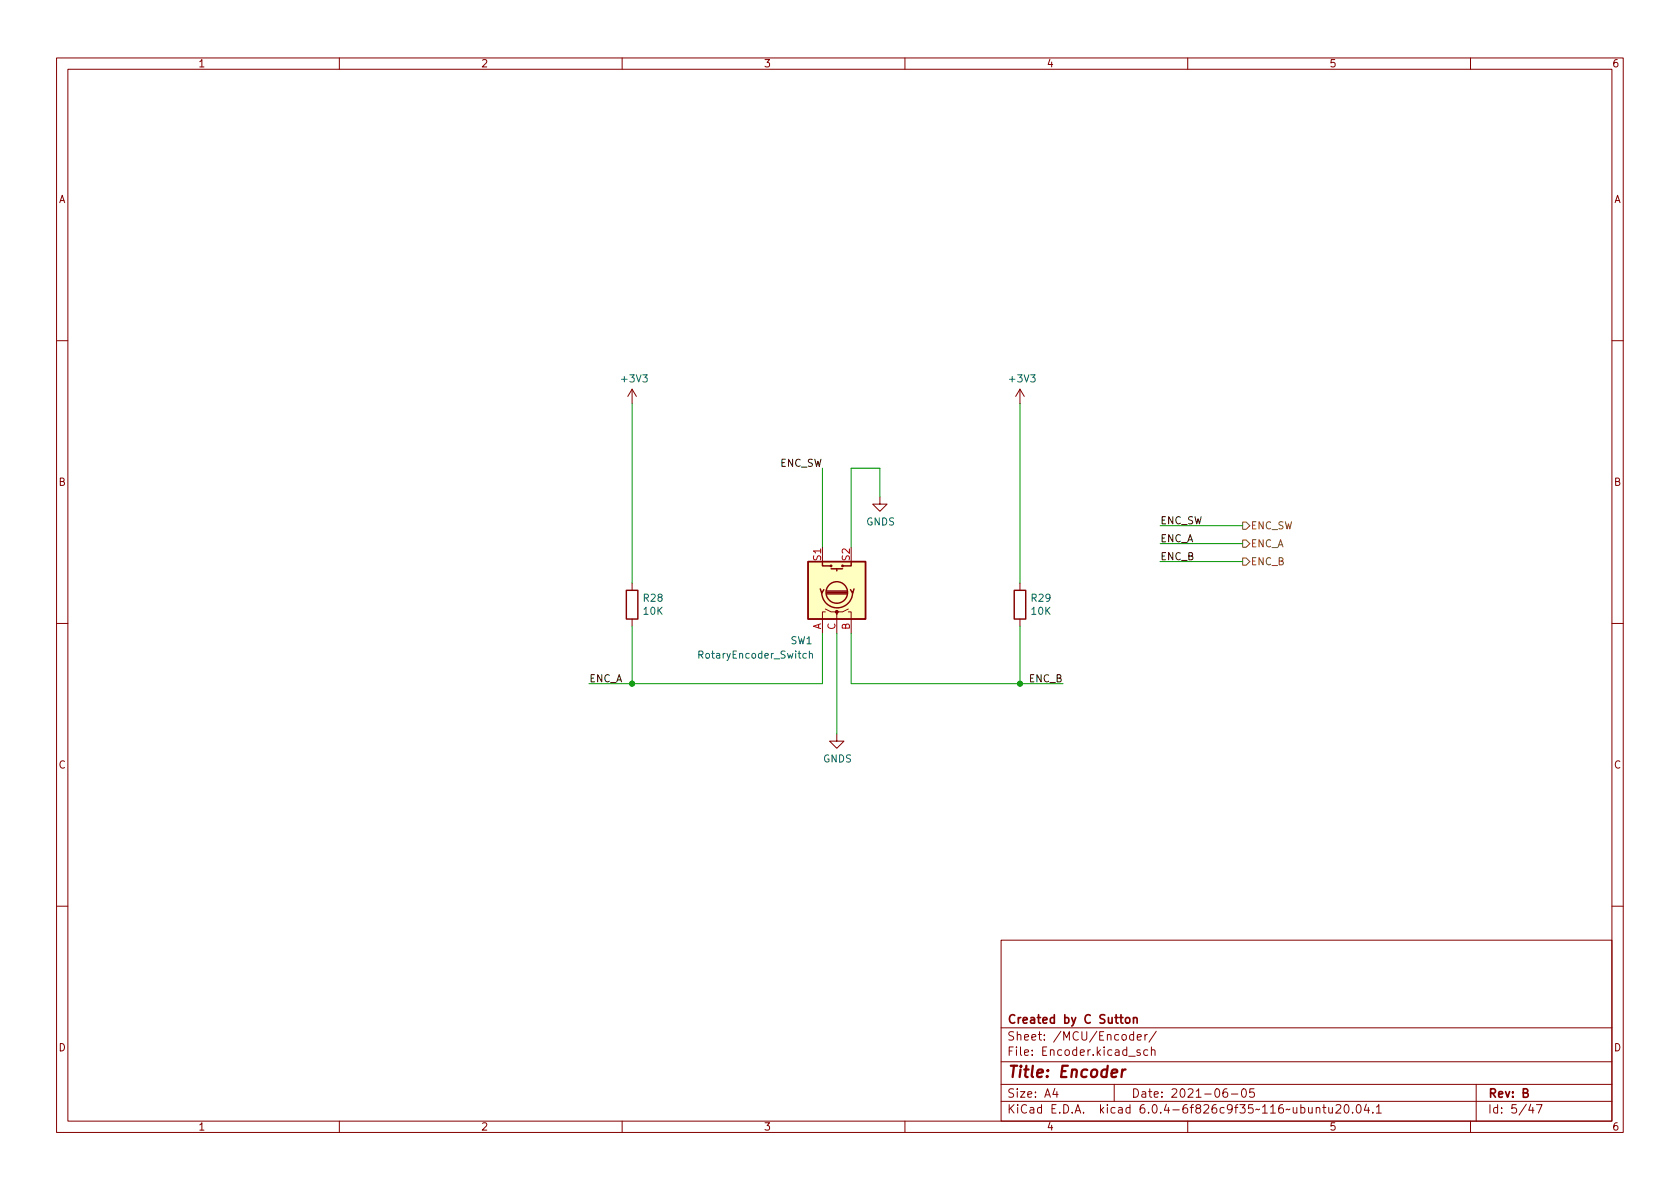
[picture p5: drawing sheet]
<svg xmlns="http://www.w3.org/2000/svg" width="297mm" height="210mm" viewBox="0 0 297 210" stroke-linecap="round" stroke-linejoin="round" font-family="sans-serif">
<g fill="none" stroke="#840000" stroke-width=".18">
<path d="M10 10.2h277v190.1h-277zM12 12.2h273v186.1h-273zM60 10.2v2M110 10.2v2M160 10.2v2M210 10.2v2M260 10.2v2M10 60.2h2M111.8 68.8v2.6M111.8 68.8l-.8 1.3M111.8 68.8l.7 1.3M180.3 68.8l-.7 1.3"/>
<path d="M180.3 68.8v2.6M180.3 68.8l.8 1.3M285 60.2h2M155.6 87.9v1.2h1.2l-1.2 1.3-1.3-1.3h1.3M10 110.2h2M111.8 103.1v1.3M111.8 109.5v1.2M145.9 108.2h-.5v3.8M145.9 107.7l1 .5h1.1v.5M150 108.2h.5v3.8M150 107.7l-1 .5h-1v3.8M180.3 103.1v1.3"/>
<path d="M180.3 109.5v1.2M285 110.2h2M148 129.8v1.3h1.2l-1.2 1.2-1.3-1.2h1.3M10 160.2h2M177 166.3h108v32h-108zM285 160.2h2M60 198.3v2M110 198.3v2M160 198.3v2M177 194.8h108M177 191.8h108M177 187.8h108"/>
<path d="M177 181.8h108M186.5 192.5l-.4 1h1M186.9 193v1M197 191.8v3M200.4 183l-.4-.1-.3 .3v.4l.2 .3h.5M200.4 182.4v1.5M201.1 183.4l.7-.1-.1-.3-.4-.1-.2 .2v.8h.6M201.6 185.7l-.4-.1-.2 .2 .1 .3 .5 .1v.4h-.6M202.4 182.9v1M202.9 182.9l-.3 .1-.2 .2M202.9 185.7l-.4-.1-.3 .3v.4l.2 .3h.5M203.6 185.8l.2-.2 .3 .1 .1 .9"/>
<path d="M203.6 185.1v1.5M204.4 182.4l-1.3 1.9M210 198.3v2M216.9 192.5a.59 .59 0 0 0-.7 .7v.5l.2 .3h.4l.2-.1 .1-.5-.2-.2-.4-.1-.3 .3M217.7 193.5h1.2M219.7 192.6l.2-.1a.81 .81 0 0 1 .5 .7 .81 .81 0 0 1-.3 .8h-.1a.81 .81 0 0 1-.6-.6 .81 .81 0 0 1 .3-.8zM221.7 192.5h-.7l-.1 .7 .2-.1 .5 .1 .2 .2-.1 .5-.2 .1-.6-.1M232.7 196l.2-.2 .4 .1 .1 .9M232.7 195.8v1M233.9 195.8h.5M234.1 195.3v1.3l.3 .2M234.9 195.8l.1 1h.4l.2-.1"/>
<path d="M235.6 195.8v1M236.2 195.5l.6-.2 .2 .2 .1 .3-1 1h1M237.8 195.5l.2-.2a.81 .81 0 0 1 .6 .7 .81 .81 0 0 1-.3 .8h-.2a.81 .81 0 0 1-.3-1.3zM239.1 196.7v.1M240 195.4l.1-.1a.81 .81 0 0 1 .6 .7 .81 .81 0 0 1-.3 .8h-.1a.81 .81 0 0 1-.6-.6 .81 .81 0 0 1 .3-.8zM241.6 195.3l-.4 1h.9M241.9 195.8v1M242.7 196.7v.1M243.4 195.8l.4-.5v1.5M243.4 196.8h.8M260 198.3v2M261 191.8v6.5"/>
<path d="M270.6 195.3l-.3 1h.9M271 195.8v1M271.7 195.3h.9l-.6 1.5"/>
</g>
<path d="M198.4 189.1l-.1 1.4M199 189.1l-.4 .1-.2 .3" fill="none" stroke="#840000" stroke-width=".4"/>
<path d="M200.4 179.9v1M199.1 180.1l.2-.2 .4 .2 .1 .5-.2 .3h-.3l-.2-.1zM200.4 180.1l.2-.2 .4 .1 .1 .9" fill="none" stroke="#840000" stroke-width=".3"/>
<path d="M142.9 99.3h10.1v10.2h-10.1z" fill="#ffffc2" stroke="#ffffc2" stroke-width=".18"/>
<g fill="none" stroke="#840000" stroke-width=".25">
<path d="M142.9 99.3h10.1v10.2h-10.1zM145.4 99.3v.8h1.5M150.5 99.3v.8h-1.5M110.7 104.4h2.1v5.1h-2.1zM145 104.1l.3 .8 .4-.6M145.3 104.8a2.73 2.73 0 0 0 2.7 2.7 2.73 2.73 0 0 0 2.7-2.7M146.2 105h3.5M146.2 104.8h3.5M146.2 104.5h3.5M146.9 100.6h2.1M148 100.6v.4M151 104.1l-.3 .8-.3-.6"/>
<path d="M179.3 104.4h2.1v5.1h-2.1z"/>
<circle cx="146.9" cy="100.1" r=".13"/>
<circle cx="148" cy="104.8" r="1.9"/>
<circle cx="149" cy="100.1" r=".13"/>
</g>
<circle cx="148" cy="108.2" r=".25" fill="#840000" stroke="#840000" stroke-width=".18"/>
<path d="M142.6 115.6l-.4-.1-.2 .3 .1 .5h.5M143.1 115.7l.2-.2 .3 .1v.8M143.1 115.1v1.3" fill="none" stroke="#006464" stroke-width=".18"/>
<path d="M219.7 95.5h.6l.7 .6-.7 .7h-.6zM219.7 92.3h.6l.7 .7-.7 .6h-.6zM219.7 98.7h.6l.7 .6-.7 .6h-.6z" fill="none" stroke="#725600" stroke-width=".18"/>
<path d="M111.8 71.4v31.7M180.3 71.4v31.7M145.4 82.8v14M155.6 87.9v-5.1h-5.1v14M205.1 99.3h14.6M205.1 96.1h14.6M205.1 93h14.6M111.8 110.7v10.2M145.4 112v8.9h-41.3M148 112v17.8M150.5 112v8.9h37.5M180.3 110.7v10.2" fill="none" stroke="#009600" stroke-width=".18"/>
<g fill="#009600" stroke="#009600" stroke-width=".18">
<circle cx="180.3" cy="120.9" r=".46"/>
<circle cx="111.8" cy="120.9" r=".46"/>
</g>
<text font-size="2.8" fill="#840000" x="178" y="190.6">Title: Encoder</text>
<g font-size="2.1" fill="#840000">
<text x="178" y="184">Sheet: /MCU/Encoder/</text>
<text x="178" y="181">Created by C Sutton</text>
<text x="178" y="186.7">File: Encoder.kicad_sch</text>
<text x="178" y="196.9">KiCad E.D.A. kicad 6.0.4-6f826c9f35~116~ubuntu20.04.1</text>
<text x="178" y="194.1">Size: A4</text>
<text x="200" y="194.1">Date: 2021-06-05</text>
<text x="263" y="194.1">Rev: B</text>
<text x="263" y="196.9">Id: 5/47</text>
</g>
<g font-size="1.8" fill="#840000">
<text x="35" y="11.9">1</text>
<text x="85" y="11.9">2</text>
<text x="135" y="11.9">3</text>
<text x="185" y="11.9">4</text>
<text x="235" y="11.9">5</text>
<text x="285" y="11.9">6</text>
<text x="10.3" y="35.9">A</text>
<text x="285.3" y="35.9">A</text>
<text x="10.3" y="85.9">B</text>
<text x="285.3" y="85.9">B</text>
<text x="10.3" y="135.9">C</text>
<text x="285.3" y="135.9">C</text>
<text x="10.3" y="185.9">D</text>
<text x="285.3" y="185.9">D</text>
<text x="35" y="199.9">1</text>
<text x="85" y="199.9">2</text>
<text x="135" y="199.9">3</text>
<text x="185" y="199.9">4</text>
<text x="235" y="199.9">5</text>
<text x="285" y="199.9">6</text>
</g>
<g font-size="1.8" fill="#006464">
<text x="110.1" y="67.6">+3V3</text>
<text x="178.6" y="67.6">+3V3</text>
<text x="153.1" y="92.9">GNDS</text>
<text x="113.8" y="106.4">R28</text>
<text x="182.4" y="106.4">R29</text>
<text x="113.8" y="108.7">10K</text>
<text x="139.8" y="113.9">SW1</text>
<text x="182.4" y="108.7">10K</text>
<text x="123.9" y="116.5">RotaryEncoder_Switch</text>
<text x="145.5" y="134.8">GNDS</text>
</g>
<g font-size="1.8" fill="#0f0f0f">
<text x="137.8" y="82.5">ENC_SW</text>
<text x="205.1" y="95.9">ENC_A</text>
<text x="205.1" y="92.7">ENC_SW</text>
<text x="205.1" y="99">ENC_B</text>
<text x="104.1" y="120.6">ENC_A</text>
<text x="182" y="120.6">ENC_B</text>
</g>
<g font-size="1.8" fill="#725600">
<text x="221.1" y="93.6">ENC_SW</text>
<text x="221.1" y="96.8">ENC_A</text>
<text x="221.1" y="99.9">ENC_B</text>
</g>
<g font-size="1.8" fill="#a90000">
<text x="145.2" y="99.1" transform="rotate(-90 145.2 99.1)">S1</text>
<text x="150.2" y="99.1" transform="rotate(-90 150.2 99.1)">S2</text>
<text x="145.2" y="111.4" transform="rotate(-90 145.2 111.4)">A</text>
<text x="147.7" y="111.4" transform="rotate(-90 147.7 111.4)">C</text>
<text x="150.2" y="111.4" transform="rotate(-90 150.2 111.4)">B</text>
</g>
</svg>
